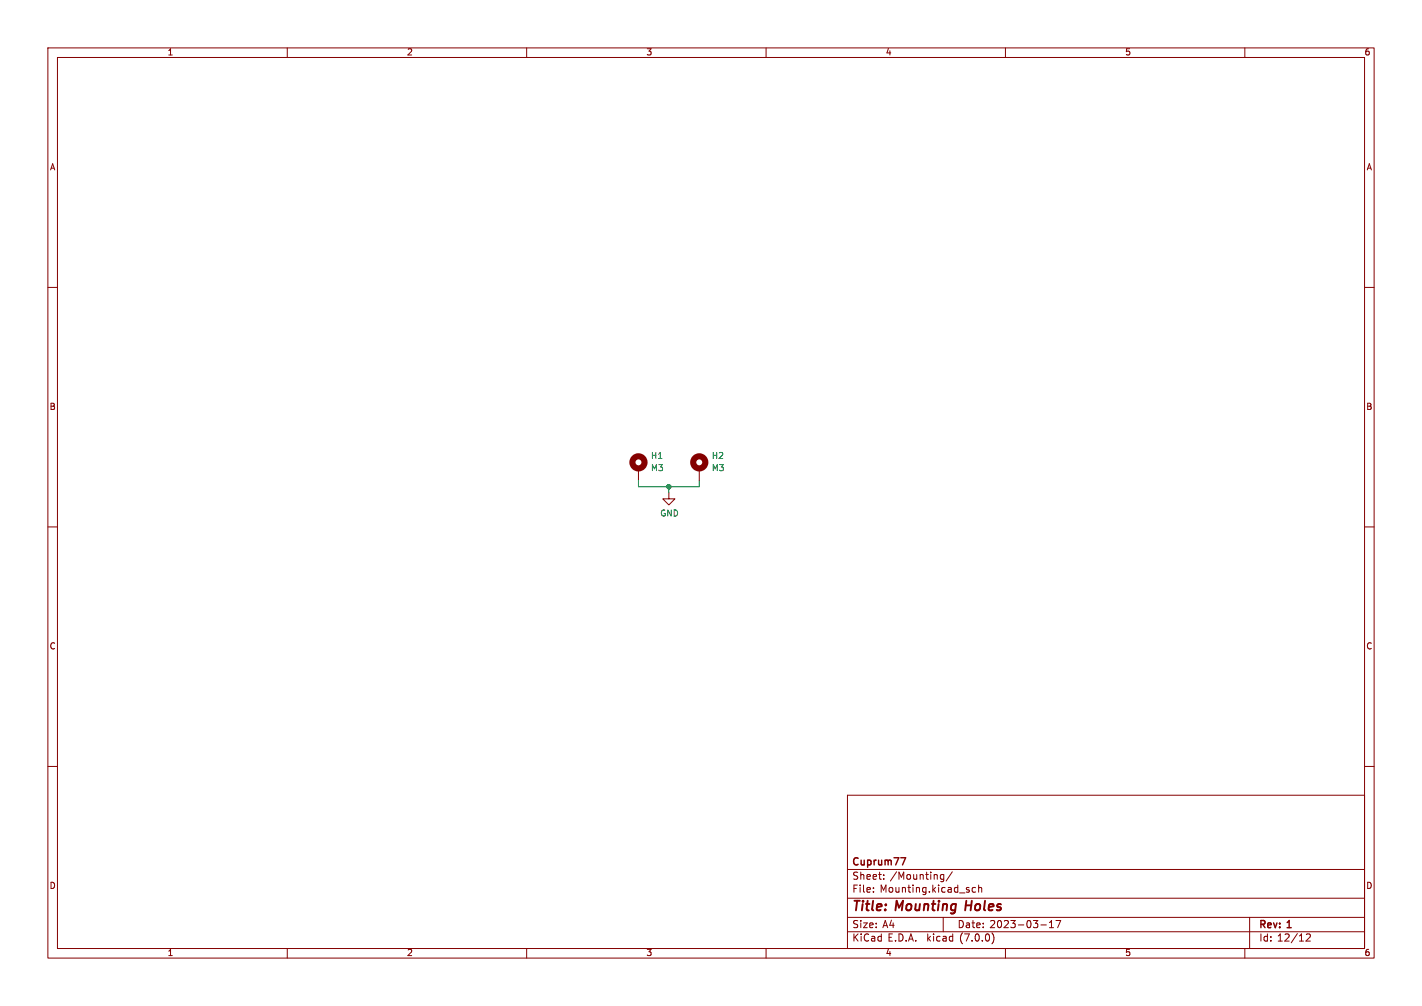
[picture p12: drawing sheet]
(kicad_sch (version 20230121) (generator eeschema)

 (paper "A4")

 (title_block
  (title "Mounting Holes")
  (date "2023-03-17")
  (rev "1")
  (company "Cuprum77"))

 (lib_symbols
  (symbol "Mechanical:MountingHole_Pad" (pin_numbers hide) (pin_names (offset 1.016) hide) (in_bom yes) (on_board yes)
   (property "Reference" "H" (at 0 6.35 0) (effects (font (size 1.27 1.27))))
   (property "Value" "MountingHole_Pad" (at 0 4.445 0) (effects (font (size 1.27 1.27))))
   (property "Footprint" "" (at 0 0 0) (effects (font (size 1.27 1.27)) hide))
   (property "Datasheet" "~" (at 0 0 0) (effects (font (size 1.27 1.27)) hide))
   (symbol "MountingHole_Pad_0_1"
    (circle (center 0 1.27) (radius 1.27) (stroke (width 1.27) (type default)) (fill (type none))))
   (symbol "MountingHole_Pad_1_1"
    (pin input line (at 0 -2.54 90) (length 2.54) (name "1" (effects (font (size 1.27 1.27)))) (number "1" (effects (font (size 1.27 1.27)))))))
  (symbol "power:GND" (power) (pin_names (offset 0)) (in_bom yes) (on_board yes)
   (property "Reference" "#PWR" (at 0 -6.35 0) (effects (font (size 1.27 1.27)) hide))
   (property "Value" "GND" (at 0 -3.81 0) (effects (font (size 1.27 1.27))))
   (property "Footprint" "" (at 0 0 0) (effects (font (size 1.27 1.27)) hide))
   (property "Datasheet" "" (at 0 0 0) (effects (font (size 1.27 1.27)) hide))
   (symbol "GND_0_1"
    (polyline (pts (xy 0 0) (xy 0 -1.27) (xy 1.27 -1.27) (xy 0 -2.54) (xy -1.27 -1.27) (xy 0 -1.27)) (stroke (width 0) (type default)) (fill (type none))))
   (symbol "GND_1_1"
    (pin power_in line (at 0 0 270) (length 0) hide (name "GND" (effects (font (size 1.27 1.27)))) (number "1" (effects (font (size 1.27 1.27))))))))

 (junction (at 139.7 101.6) (diameter 0) (color 0 0 0 0))

 (wire (pts (xy 139.7 101.6) (xy 133.35 101.6)) (stroke (width 0) (type default)))
 (wire (pts (xy 146.05 101.6) (xy 139.7 101.6)) (stroke (width 0) (type default)))
 (wire (pts (xy 146.05 100.33) (xy 146.05 101.6)) (stroke (width 0) (type default)))
 (wire (pts (xy 133.35 101.6) (xy 133.35 100.33)) (stroke (width 0) (type default)))
 (wire (pts (xy 139.7 102.87) (xy 139.7 101.6)) (stroke (width 0) (type default)))

 (symbol (lib_id "Mechanical:MountingHole_Pad") (at 133.35 97.79 0) (unit 1) (in_bom yes) (on_board yes) (dnp no)
  (property "Reference" "H?" (at 135.89 95.2499 0) (effects (font (size 1.27 1.27)) (justify left)))
  (property "Value" "M3" (at 135.89 97.7899 0) (effects (font (size 1.27 1.27)) (justify left)))
  (property "Footprint" "MountingHole:MountingHole_3.2mm_M3_DIN965_Pad_TopBottom" (at 133.35 97.79 0) (effects (font (size 1.27 1.27)) hide))
  (property "Datasheet" "~" (at 133.35 97.79 0) (effects (font (size 1.27 1.27)) hide)) (pin "1")
  (instances (project "USB-PD" (path "" (reference "H?") (unit 1)) (path "" (reference "H1") (unit 1)))))

 (symbol (lib_id "power:GND") (at 139.7 102.87 0) (unit 1) (in_bom yes) (on_board yes) (dnp no)
  (property "Reference" "#PWR?" (at 139.7 109.22 0) (effects (font (size 1.27 1.27)) hide))
  (property "Value" "GND" (at 139.827 107.2642 0) (effects (font (size 1.27 1.27))))
  (property "Footprint" "" (at 139.7 102.87 0) (effects (font (size 1.27 1.27)) hide))
  (property "Datasheet" "" (at 139.7 102.87 0) (effects (font (size 1.27 1.27)) hide)) (pin "1")
  (instances (project "USB-PD" (path "" (reference "#PWR?") (unit 1)) (path "" (reference "#PWR015") (unit 1)))))

 (symbol (lib_id "Mechanical:MountingHole_Pad") (at 146.05 97.79 0) (unit 1) (in_bom yes) (on_board yes) (dnp no) (fields_autoplaced)
  (property "Reference" "H?" (at 148.59 95.2499 0) (effects (font (size 1.27 1.27)) (justify left)))
  (property "Value" "M3" (at 148.59 97.7899 0) (effects (font (size 1.27 1.27)) (justify left)))
  (property "Footprint" "MountingHole:MountingHole_3.2mm_M3_DIN965_Pad_TopBottom" (at 146.05 97.79 0) (effects (font (size 1.27 1.27)) hide))
  (property "Datasheet" "~" (at 146.05 97.79 0) (effects (font (size 1.27 1.27)) hide)) (pin "1")
  (instances (project "USB-PD" (path "" (reference "H?") (unit 1)) (path "" (reference "H2") (unit 1))))))
